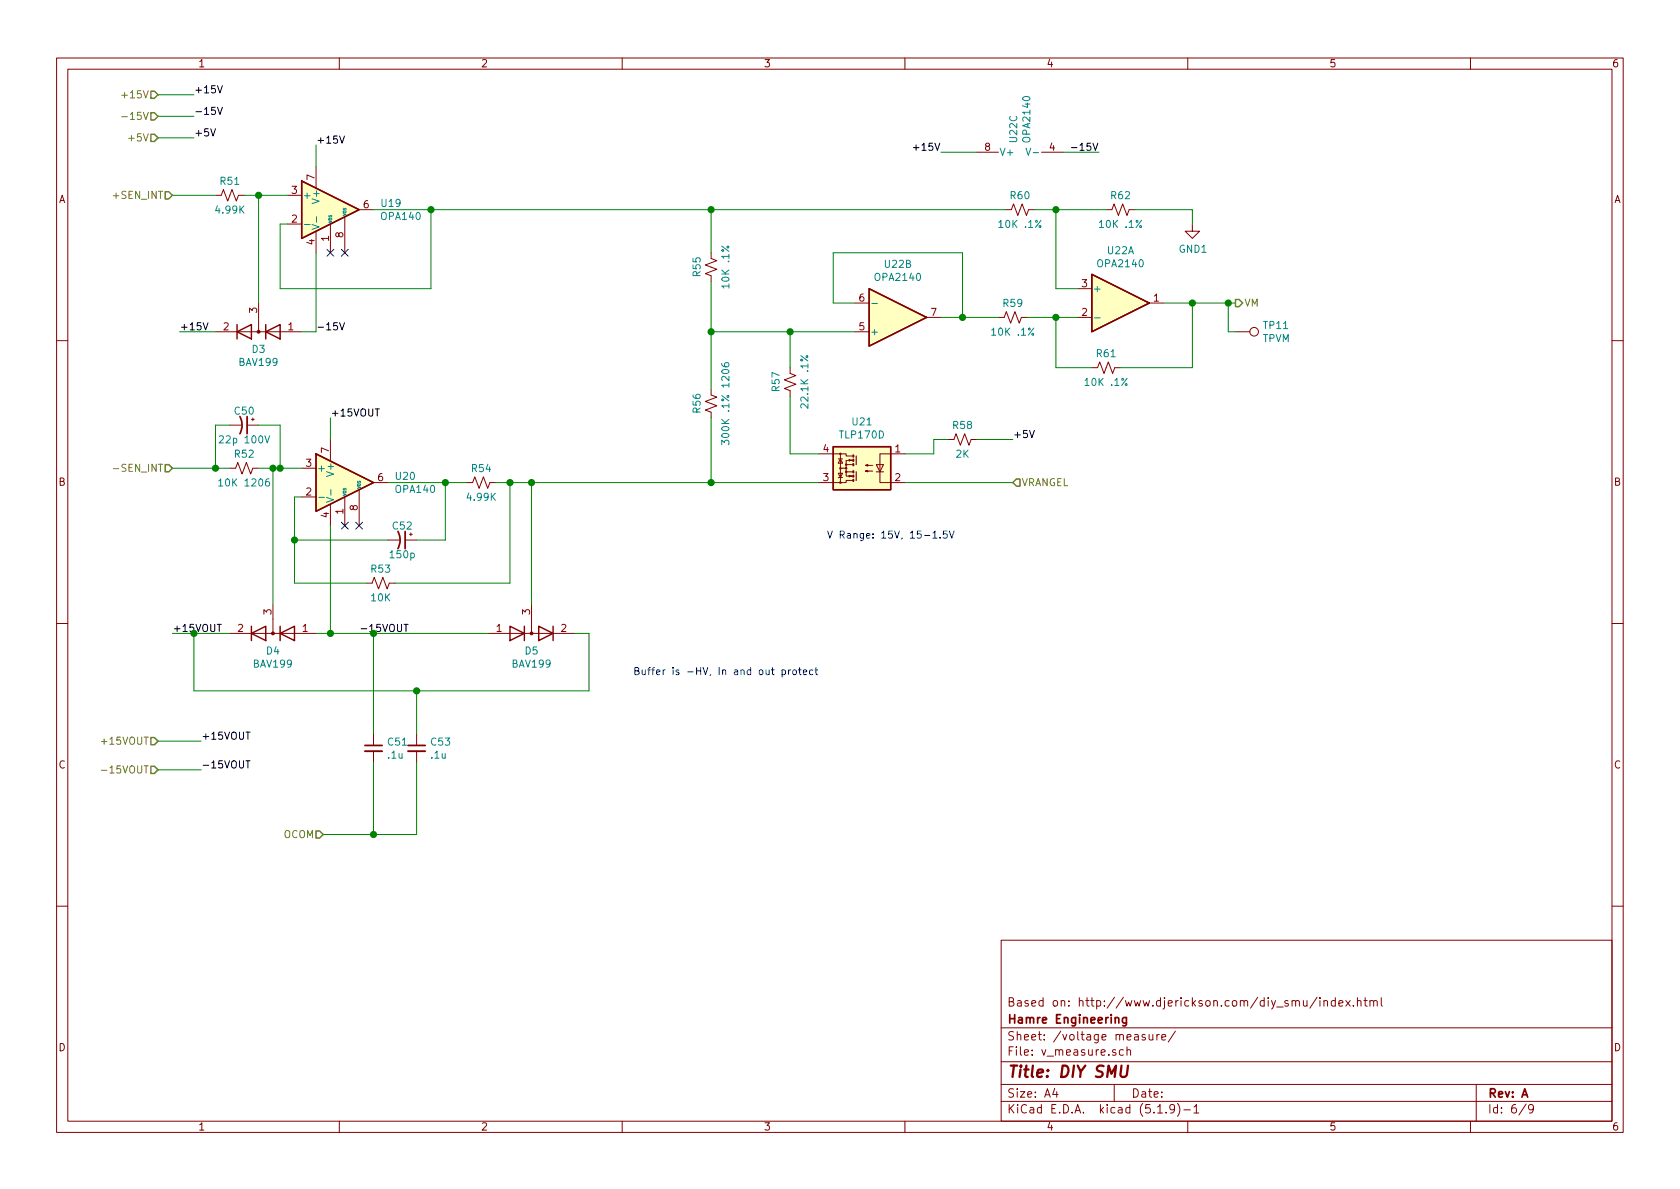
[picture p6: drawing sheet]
EESchema Schematic File Version 4
EELAYER 30 0
EELAYER END
$Descr A4 11693 8268
encoding utf-8
Sheet 6 9
Title "DIY SMU"
Date ""
Rev "A"
Comp "Hamre Engineering"
Comment1 "Based on: http://www.djerickson.com/diy_smu/index.html"
Comment2 ""
Comment3 ""
Comment4 ""
$EndDescr
Text HLabel 1200 1350 0    50   Input ~ 0
+SEN_INT
Text HLabel 1200 3250 0    50   Input ~ 0
-SEN_INT
$Comp
L Device:R_Small_US R51
U 1 1
P 1600 1350
F 0 "R51" V 1500 1350 50  0000 C CNN
F 1 "4.99K" V 1700 1350 50  0000 C CNN
F 2 "Resistors_SMD:R_0603" H 1600 1350 50  0001 C CNN
F 3 "~" H 1600 1350 50  0001 C CNN
F 4 "Yageo" H 1600 1350 50  0001 C CNN "Manufacturer"
F 5 "RC0603FR-074K99L" H 1600 1350 50  0001 C CNN "partnr"
	1    1600 1350
	0    1    1    0   
$EndComp
Wire Wire Line
	1200 1350 1500 1350
$Comp
L parts:BAV199 D3
U 1 1
P 1800 2300
F 0 "D3" H 1800 2425 50  0000 C CNN
F 1 "BAV199" H 1800 2516 50  0000 C CNN
F 2 "TO_SOT_Packages_SMD:SOT-23" H 1800 2300 50  0001 C CNN
F 3 "https://www.diodes.com/assets/Datasheets/ds30232.pdf" H 1800 2300 50  0001 C CNN
F 4 "Nexperia " H 1800 2300 50  0001 C CNN "Manufacturer"
F 5 "BAV199.215" H 1800 2300 50  0001 C CNN "partnr"
	1    1800 2300
	-1   0    0    1   
$EndComp
$Comp
L parts:OPA140 U19
U 1 1
P 2300 1450
F 0 "U19" H 2644 1496 50  0000 L CNN
F 1 "OPA140" H 2644 1405 50  0000 L CNN
F 2 "Housings_SOIC:SOIC-8_3.9x4.9mm_Pitch1.27mm" H 2350 1500 50  0001 C CNN
F 3 "https://www.ti.com/lit/ds/symlink/opa140.pdf?ts=1611999171015&ref_url=https%253A%252F%252Fwww.google.com%252F" H 2350 1600 50  0001 C CNN
F 4 "Texas Instruments" H 2300 1450 50  0001 C CNN "Manufacturer"
F 5 "OPA140" H 2300 1450 50  0001 C CNN "partnr"
	1    2300 1450
	1    0    0    -1  
$EndComp
Wire Wire Line
	1700 1350 1800 1350
NoConn ~ 2300 1750
NoConn ~ 2400 1750
Wire Wire Line
	2000 1550 1950 1550
Wire Wire Line
	3000 2000 3000 1450
Wire Wire Line
	3000 1450 2600 1450
Wire Wire Line
	1950 1550 1950 2000
Wire Wire Line
	1950 2000 3000 2000
Wire Wire Line
	1800 1350 1800 2100
Connection ~ 1800 1350
Wire Wire Line
	1800 1350 2000 1350
Wire Wire Line
	2200 1750 2200 2300
Wire Wire Line
	2200 2300 2100 2300
Text Label 2200 2300 0    50   ~ 0
-15V
Wire Wire Line
	1500 2300 1250 2300
Text Label 1250 2300 0    50   ~ 0
+15V
Wire Wire Line
	2200 1150 2200 1000
Text Label 2200 1000 0    50   ~ 0
+15V
Text HLabel 1100 650  0    50   Input ~ 0
+15V
Wire Wire Line
	1100 650  1350 650 
Text Label 1350 650  0    50   ~ 0
+15V
Text HLabel 1100 800  0    50   Input ~ 0
-15V
Wire Wire Line
	1100 800  1350 800 
Text Label 1350 800  0    50   ~ 0
-15V
$Comp
L Device:R_Small_US R55
U 1 1
P 4950 1850
F 0 "R55" V 4850 1850 50  0000 C CNN
F 1 "10K .1%" V 5050 1850 50  0000 C CNN
F 2 "Resistors_SMD:R_0603" H 4950 1850 50  0001 C CNN
F 3 "~" H 4950 1850 50  0001 C CNN
F 4 "Yageo" H 4950 1850 50  0001 C CNN "Manufacturer"
F 5 "RT0603BRD1010KL" H 4950 1850 50  0001 C CNN "partnr"
	1    4950 1850
	1    0    0    -1  
$EndComp
Wire Wire Line
	3000 1450 4950 1450
Wire Wire Line
	4950 1450 4950 1750
Connection ~ 3000 1450
$Comp
L Device:R_Small_US R60
U 1 1
P 7100 1450
F 0 "R60" V 7000 1450 50  0000 C CNN
F 1 "10K .1%" V 7200 1450 50  0000 C CNN
F 2 "Resistors_SMD:R_0603" H 7100 1450 50  0001 C CNN
F 3 "~" H 7100 1450 50  0001 C CNN
F 4 "Yageo" H 7100 1450 50  0001 C CNN "Manufacturer"
F 5 "RT0603BRD1010KL" H 7100 1450 50  0001 C CNN "partnr"
	1    7100 1450
	0    1    1    0   
$EndComp
Wire Wire Line
	4950 1450 7000 1450
Connection ~ 4950 1450
$Comp
L Device:R_Small_US R52
U 1 1
P 1700 3250
F 0 "R52" V 1600 3250 50  0000 C CNN
F 1 "10K 1206" V 1800 3250 50  0000 C CNN
F 2 "Resistors_SMD:R_1206" H 1700 3250 50  0001 C CNN
F 3 "~" H 1700 3250 50  0001 C CNN
F 4 "Yageo" H 1700 3250 50  0001 C CNN "Manufacturer"
F 5 "AC1206FR-0710KL" H 1700 3250 50  0001 C CNN "partnr"
	1    1700 3250
	0    1    1    0   
$EndComp
$Comp
L parts:BAV199 D4
U 1 1
P 1900 4400
F 0 "D4" H 1900 4525 50  0000 C CNN
F 1 "BAV199" H 1900 4616 50  0000 C CNN
F 2 "TO_SOT_Packages_SMD:SOT-23" H 1900 4400 50  0001 C CNN
F 3 "https://www.diodes.com/assets/Datasheets/ds30232.pdf" H 1900 4400 50  0001 C CNN
F 4 "Nexperia " H 1900 4400 50  0001 C CNN "Manufacturer"
F 5 "BAV199.215" H 1900 4400 50  0001 C CNN "partnr"
	1    1900 4400
	-1   0    0    1   
$EndComp
$Comp
L parts:OPA140 U20
U 1 1
P 2400 3350
F 0 "U20" H 2744 3396 50  0000 L CNN
F 1 "OPA140" H 2744 3305 50  0000 L CNN
F 2 "Housings_SOIC:SOIC-8_3.9x4.9mm_Pitch1.27mm" H 2450 3400 50  0001 C CNN
F 3 "https://www.ti.com/lit/ds/symlink/opa140.pdf?ts=1611999171015&ref_url=https%253A%252F%252Fwww.google.com%252F" H 2450 3500 50  0001 C CNN
F 4 "Texas Instruments" H 2400 3350 50  0001 C CNN "Manufacturer"
F 5 "OPA140" H 2400 3350 50  0001 C CNN "partnr"
	1    2400 3350
	1    0    0    -1  
$EndComp
Wire Wire Line
	1800 3250 1900 3250
NoConn ~ 2400 3650
NoConn ~ 2500 3650
Wire Wire Line
	2100 3450 2050 3450
Wire Wire Line
	3100 3350 2700 3350
Wire Wire Line
	2050 3450 2050 3750
Wire Wire Line
	1900 3250 1900 4200
Connection ~ 1900 3250
Wire Wire Line
	1900 3250 1950 3250
Wire Wire Line
	2300 3650 2300 4400
Wire Wire Line
	2300 4400 2200 4400
Wire Wire Line
	1600 4400 1350 4400
Wire Wire Line
	2300 3050 2300 2900
Wire Wire Line
	3100 3350 3250 3350
Connection ~ 3100 3350
$Comp
L Device:CP1_Small C50
U 1 1
P 1700 2950
F 0 "C50" V 1600 2950 50  0000 C CNN
F 1 "22p 100V" V 1800 2950 50  0000 C CNN
F 2 "Capacitors_SMD:C_0603" H 1700 2950 50  0001 C CNN
F 3 "~" H 1700 2950 50  0001 C CNN
F 4 " 	KEMET " H 1700 2950 50  0001 C CNN "Manufacturer"
F 5 "C0603C220J1GACTU" H 1700 2950 50  0001 C CNN "partnr"
	1    1700 2950
	0    1    1    0   
$EndComp
Wire Wire Line
	1600 2950 1500 2950
Wire Wire Line
	1500 2950 1500 3250
Connection ~ 1500 3250
Wire Wire Line
	1500 3250 1600 3250
Wire Wire Line
	1200 3250 1500 3250
Wire Wire Line
	1800 2950 1950 2950
Wire Wire Line
	1950 2950 1950 3250
Connection ~ 1950 3250
Wire Wire Line
	1950 3250 2100 3250
$Comp
L Device:R_Small_US R54
U 1 1
P 3350 3350
F 0 "R54" V 3250 3350 50  0000 C CNN
F 1 "4.99K" V 3450 3350 50  0000 C CNN
F 2 "Resistors_SMD:R_0603" H 3350 3350 50  0001 C CNN
F 3 "~" H 3350 3350 50  0001 C CNN
F 4 "Yageo" H 3350 3350 50  0001 C CNN "Manufacturer"
F 5 "RC0603FR-074K99L" H 3350 3350 50  0001 C CNN "partnr"
	1    3350 3350
	0    1    1    0   
$EndComp
$Comp
L Device:R_Small_US R53
U 1 1
P 2650 4050
F 0 "R53" V 2550 4050 50  0000 C CNN
F 1 "10K" V 2750 4050 50  0000 C CNN
F 2 "Resistors_SMD:R_0603" H 2650 4050 50  0001 C CNN
F 3 "~" H 2650 4050 50  0001 C CNN
F 4 "Yageo" H 2650 4050 50  0001 C CNN "Manufacturer"
F 5 "RT0603FRE0710KL" H 2650 4050 50  0001 C CNN "partnr"
	1    2650 4050
	0    1    1    0   
$EndComp
Wire Wire Line
	2050 4050 2550 4050
$Comp
L Device:CP1_Small C52
U 1 1
P 2800 3750
F 0 "C52" V 2700 3750 50  0000 C CNN
F 1 "150p" V 2900 3750 50  0000 C CNN
F 2 "Capacitors_SMD:C_0603" H 2800 3750 50  0001 C CNN
F 3 "~" H 2800 3750 50  0001 C CNN
F 4 "Samsung Electro-Mechanics" H 2800 3750 50  0001 C CNN "Manufacturer"
F 5 "CL10C151JB8NFNC" H 2800 3750 50  0001 C CNN "partnr"
	1    2800 3750
	0    1    1    0   
$EndComp
Wire Wire Line
	2700 3750 2050 3750
Connection ~ 2050 3750
Wire Wire Line
	2050 3750 2050 4050
Wire Wire Line
	2900 3750 3100 3750
Wire Wire Line
	3100 3750 3100 3350
Wire Wire Line
	2750 4050 3550 4050
Wire Wire Line
	3550 3350 3450 3350
Wire Wire Line
	3550 3350 3550 4050
Connection ~ 3550 3350
$Comp
L parts:BAV199 D5
U 1 1
P 3700 4400
F 0 "D5" H 3700 4525 50  0000 C CNN
F 1 "BAV199" H 3700 4616 50  0000 C CNN
F 2 "TO_SOT_Packages_SMD:SOT-23" H 3700 4400 50  0001 C CNN
F 3 "https://www.diodes.com/assets/Datasheets/ds30232.pdf" H 3700 4400 50  0001 C CNN
F 4 "Nexperia " H 3700 4400 50  0001 C CNN "Manufacturer"
F 5 "BAV199.215" H 3700 4400 50  0001 C CNN "partnr"
	1    3700 4400
	1    0    0    1   
$EndComp
Wire Wire Line
	2300 4400 2600 4400
Connection ~ 2300 4400
Wire Wire Line
	3700 4200 3700 3350
Wire Wire Line
	3550 3350 3700 3350
Connection ~ 3700 3350
Wire Wire Line
	4000 4400 4100 4400
Wire Wire Line
	4100 4400 4100 4800
Wire Wire Line
	4100 4800 2900 4800
Wire Wire Line
	1350 4800 1350 4400
Wire Wire Line
	1350 4400 1200 4400
Connection ~ 1350 4400
Text Label 2300 2900 0    50   ~ 0
+15VOUT
Text Label 1200 4400 0    50   ~ 0
+15VOUT
Text Label 2500 4400 0    50   ~ 0
-15VOUT
Text HLabel 1100 5150 0    50   Input ~ 0
+15VOUT
Text HLabel 1100 5350 0    50   Input ~ 0
-15VOUT
Wire Wire Line
	1100 5150 1400 5150
Wire Wire Line
	1100 5350 1400 5350
Text Label 1400 5150 0    50   ~ 0
+15VOUT
Text Label 1400 5350 0    50   ~ 0
-15VOUT
$Comp
L Device:R_Small_US R56
U 1 1
P 4950 2800
F 0 "R56" V 4850 2800 50  0000 C CNN
F 1 "300K .1% 1206" V 5050 2800 50  0000 C CNN
F 2 "Resistors_SMD:R_1206" H 4950 2800 50  0001 C CNN
F 3 "~" H 4950 2800 50  0001 C CNN
F 4 "Susumu" H 4950 2800 50  0001 C CNN "Manufacturer"
F 5 "RG3216P-3003-B-T1" H 4950 2800 50  0001 C CNN "partnr"
	1    4950 2800
	1    0    0    -1  
$EndComp
Wire Wire Line
	4950 2700 4950 2300
Wire Wire Line
	4950 2900 4950 3350
Wire Wire Line
	3700 3350 4950 3350
$Comp
L parts:TLP170D U21
U 1 1
P 6000 3250
F 0 "U21" H 6000 3575 50  0000 C CNN
F 1 "TLP170D" H 6000 3484 50  0000 C CNN
F 2 "DYI SMU:TLP170DF" H 6000 2950 50  0001 C CIN
F 3 "file:///C:/Users/sverre/AppData/Local/Temp/TLP170D_datasheet_en_20190617.pdf" H 6000 3250 50  0001 L CNN
F 4 "Toshiba Semiconductor and Storage" H 6000 3250 50  0001 C CNN "Manufacturer"
F 5 "TLP170D(F)" H 6000 3250 50  0001 C CNN "partnr"
	1    6000 3250
	-1   0    0    -1  
$EndComp
Wire Wire Line
	4950 3350 5700 3350
Connection ~ 4950 3350
Wire Wire Line
	5700 3150 5500 3150
Wire Wire Line
	5500 3150 5500 2750
$Comp
L Device:R_Small_US R57
U 1 1
P 5500 2650
F 0 "R57" V 5400 2650 50  0000 C CNN
F 1 "22.1K .1%" V 5600 2650 50  0000 C CNN
F 2 "Resistors_SMD:R_0603" H 5500 2650 50  0001 C CNN
F 3 "~" H 5500 2650 50  0001 C CNN
F 4 "Yageo" H 5500 2650 50  0001 C CNN "Manufacturer"
F 5 "RT0603BRD0722K1L" H 5500 2650 50  0001 C CNN "partnr"
	1    5500 2650
	1    0    0    -1  
$EndComp
Wire Wire Line
	5500 2550 5500 2300
Wire Wire Line
	5500 2300 4950 2300
Connection ~ 4950 2300
Wire Wire Line
	4950 2300 4950 1950
$Comp
L Device:R_Small_US R58
U 1 1
P 6700 3050
F 0 "R58" V 6600 3050 50  0000 C CNN
F 1 "2K" V 6800 3050 50  0000 C CNN
F 2 "Resistors_SMD:R_0603" H 6700 3050 50  0001 C CNN
F 3 "~" H 6700 3050 50  0001 C CNN
F 4 "Yageo" H 6700 3050 50  0001 C CNN "Manufacturer"
F 5 "RC0603FR-072KL" H 6700 3050 50  0001 C CNN "partnr"
	1    6700 3050
	0    1    1    0   
$EndComp
Wire Wire Line
	6300 3150 6500 3150
Wire Wire Line
	6500 3150 6500 3050
Wire Wire Line
	6500 3050 6600 3050
Wire Wire Line
	6800 3050 7050 3050
Text Label 7050 3050 0    50   ~ 0
+5V
Text HLabel 1100 950  0    50   Input ~ 0
+5V
Wire Wire Line
	1100 950  1350 950 
Text Label 1350 950  0    50   ~ 0
+5V
Wire Wire Line
	6300 3350 7050 3350
Text HLabel 7050 3350 2    50   Input ~ 0
VRANGEL
$Comp
L parts:OPA2140 U22
U 1 1
P 7800 2100
F 0 "U22" H 7800 2467 50  0000 C CNN
F 1 "OPA2140" H 7800 2376 50  0000 C CNN
F 2 "Housings_SOIC:SOIC-8_3.9x4.9mm_Pitch1.27mm" H 7900 2100 50  0001 C CNN
F 3 "https://www.ti.com/lit/ds/symlink/opa2140.pdf?ts=1610525555939&ref_url=https%253A%252F%252Fwww.ti.com%252Fproduct%252FOPA2140%253Futm_source%253Dgoogle%2526utm_medium%253Dcpc%2526utm_campaign%253Dasc-null-null-GPN_EN-cpc-pf-google-eu%2526utm_content%253DOPA2140%2526ds_k%253DOPA2140%2526DCM%253Dyes%2526gclid%253DCj0KCQiA0fr_BRDaARIsAABw4EsczQIGglrlP4RtTtvdv_Op0rl7xJRVwg4wbD1Vjl4OiDdD2lPapdwaApQFEALw_wcB%2526gclsrc%253Daw.ds" H 8050 2250 50  0001 C CNN
F 4 "Texas Instruments" H 7800 2100 50  0001 C CNN "Manufacturer"
F 5 "OPA2140" H 7800 2100 50  0001 C CNN "partnr"
	1    7800 2100
	1    0    0    -1  
$EndComp
$Comp
L parts:OPA2140 U22
U 2 1
P 6250 2200
F 0 "U22" H 6250 1833 50  0000 C CNN
F 1 "OPA2140" H 6250 1924 50  0000 C CNN
F 2 "Housings_SOIC:SOIC-8_3.9x4.9mm_Pitch1.27mm" H 6350 2200 50  0001 C CNN
F 3 "https://www.ti.com/lit/ds/symlink/opa2140.pdf?ts=1610525555939&ref_url=https%253A%252F%252Fwww.ti.com%252Fproduct%252FOPA2140%253Futm_source%253Dgoogle%2526utm_medium%253Dcpc%2526utm_campaign%253Dasc-null-null-GPN_EN-cpc-pf-google-eu%2526utm_content%253DOPA2140%2526ds_k%253DOPA2140%2526DCM%253Dyes%2526gclid%253DCj0KCQiA0fr_BRDaARIsAABw4EsczQIGglrlP4RtTtvdv_Op0rl7xJRVwg4wbD1Vjl4OiDdD2lPapdwaApQFEALw_wcB%2526gclsrc%253Daw.ds" H 6500 2350 50  0001 C CNN
F 4 "Texas Instruments" H 6250 2200 50  0001 C CNN "Manufacturer"
F 5 "OPA2140" H 6250 2200 50  0001 C CNN "partnr"
	2    6250 2200
	1    0    0    1   
$EndComp
$Comp
L parts:OPA2140 U22
U 3 1
P 7100 1050
F 0 "U22" H 7158 1096 50  0000 L CNN
F 1 "OPA2140" H 7158 1005 50  0000 L CNN
F 2 "Housings_SOIC:SOIC-8_3.9x4.9mm_Pitch1.27mm" H 7200 1050 50  0001 C CNN
F 3 "https://www.ti.com/lit/ds/symlink/opa2140.pdf?ts=1610525555939&ref_url=https%253A%252F%252Fwww.ti.com%252Fproduct%252FOPA2140%253Futm_source%253Dgoogle%2526utm_medium%253Dcpc%2526utm_campaign%253Dasc-null-null-GPN_EN-cpc-pf-google-eu%2526utm_content%253DOPA2140%2526ds_k%253DOPA2140%2526DCM%253Dyes%2526gclid%253DCj0KCQiA0fr_BRDaARIsAABw4EsczQIGglrlP4RtTtvdv_Op0rl7xJRVwg4wbD1Vjl4OiDdD2lPapdwaApQFEALw_wcB%2526gclsrc%253Daw.ds" H 7350 1200 50  0001 C CNN
F 4 "Texas Instruments" H 7100 1050 50  0001 C CNN "Manufacturer"
F 5 "OPA2140" H 7100 1050 50  0001 C CNN "partnr"
	3    7100 1050
	0    -1   -1   0   
$EndComp
Wire Wire Line
	5500 2300 5950 2300
Connection ~ 5500 2300
Wire Wire Line
	5950 2100 5800 2100
Wire Wire Line
	5800 2100 5800 1750
Wire Wire Line
	5800 1750 6700 1750
Wire Wire Line
	6700 1750 6700 2200
Wire Wire Line
	6700 2200 6550 2200
$Comp
L Device:R_Small_US R59
U 1 1
P 7050 2200
F 0 "R59" V 6950 2200 50  0000 C CNN
F 1 "10K .1%" V 7150 2200 50  0000 C CNN
F 2 "Resistors_SMD:R_0603" H 7050 2200 50  0001 C CNN
F 3 "~" H 7050 2200 50  0001 C CNN
F 4 "Yageo" H 7050 2200 50  0001 C CNN "Manufacturer"
F 5 "RT0603BRD1010KL" H 7050 2200 50  0001 C CNN "partnr"
	1    7050 2200
	0    1    1    0   
$EndComp
Wire Wire Line
	6950 2200 6700 2200
Connection ~ 6700 2200
Wire Wire Line
	7150 2200 7350 2200
$Comp
L Device:R_Small_US R61
U 1 1
P 7700 2550
F 0 "R61" V 7600 2550 50  0000 C CNN
F 1 "10K .1%" V 7800 2550 50  0000 C CNN
F 2 "Resistors_SMD:R_0603" H 7700 2550 50  0001 C CNN
F 3 "~" H 7700 2550 50  0001 C CNN
F 4 "Yageo" H 7700 2550 50  0001 C CNN "Manufacturer"
F 5 "RT0603BRD1010KL" H 7700 2550 50  0001 C CNN "partnr"
	1    7700 2550
	0    1    1    0   
$EndComp
Wire Wire Line
	7350 2200 7350 2550
Wire Wire Line
	7350 2550 7600 2550
Connection ~ 7350 2200
Wire Wire Line
	7350 2200 7500 2200
Wire Wire Line
	7800 2550 8300 2550
Wire Wire Line
	8300 2550 8300 2100
Wire Wire Line
	8300 2100 8100 2100
Wire Wire Line
	8300 2100 8550 2100
Connection ~ 8300 2100
Wire Wire Line
	7200 1450 7350 1450
Wire Wire Line
	7350 1450 7350 2000
Wire Wire Line
	7350 2000 7500 2000
$Comp
L Device:R_Small_US R62
U 1 1
P 7800 1450
F 0 "R62" V 7700 1450 50  0000 C CNN
F 1 "10K .1%" V 7900 1450 50  0000 C CNN
F 2 "Resistors_SMD:R_0603" H 7800 1450 50  0001 C CNN
F 3 "~" H 7800 1450 50  0001 C CNN
F 4 "Yageo" H 7800 1450 50  0001 C CNN "Manufacturer"
F 5 "RT0603BRD1010KL" H 7800 1450 50  0001 C CNN "partnr"
	1    7800 1450
	0    1    1    0   
$EndComp
Wire Wire Line
	7350 1450 7700 1450
Connection ~ 7350 1450
Wire Wire Line
	7900 1450 8300 1450
Wire Wire Line
	8300 1450 8300 1550
$Comp
L power:GND1 #PWR?
U 1 1
P 8300 1550
AR Path="/605D6625/60D00C01" Ref="#PWR?"  Part="1" 
AR Path="/60990492/60D00C01" Ref="#PWR?"  Part="1" 
AR Path="/60C8A7E7/60D00C01" Ref="#PWR021"  Part="1" 
F 0 "#PWR021" H 8300 1300 50  0001 C CNN
F 1 "GND1" H 8305 1377 50  0000 C CNN
F 2 "" H 8300 1550 50  0001 C CNN
F 3 "" H 8300 1550 50  0001 C CNN
	1    8300 1550
	1    0    0    -1  
$EndComp
$Comp
L Connector:TestPoint TP?
U 1 1
P 8600 2300
AR Path="/60D05E8C" Ref="TP?"  Part="1" 
AR Path="/608790AA/60D05E8C" Ref="TP?"  Part="1" 
AR Path="/60990492/60D05E8C" Ref="TP?"  Part="1" 
AR Path="/60C8A7E7/60D05E8C" Ref="TP11"  Part="1" 
F 0 "TP11" V 8554 2488 50  0000 L CNN
F 1 "TPVM" V 8645 2488 50  0000 L CNN
F 2 "Measurement_Points:Measurement_Point_Round-SMD-Pad_Small" H 8800 2300 50  0001 C CNN
F 3 "~" H 8800 2300 50  0001 C CNN
	1    8600 2300
	0    1    1    0   
$EndComp
Text HLabel 8600 2100 2    50   Output ~ 0
VM
Wire Wire Line
	8550 2100 8550 2300
Wire Wire Line
	8550 2300 8600 2300
Connection ~ 8550 2100
Wire Wire Line
	8550 2100 8600 2100
Wire Wire Line
	6800 1050 6550 1050
Wire Wire Line
	7400 1050 7650 1050
Text Label 6550 1050 2    50   ~ 0
+15V
Text Label 7650 1050 2    50   ~ 0
-15V
Text Notes 6650 3750 2    50   ~ 0
V Range: 15V, 15-1.5V
Text Notes 5700 4700 2    50   ~ 0
Buffer is -HV, In and out protect\n
$Comp
L Device:C_Small C51
U 1 1
P 2600 5200
F 0 "C51" H 2692 5246 50  0000 L CNN
F 1 ".1u" H 2692 5155 50  0000 L CNN
F 2 "Capacitors_SMD:C_0603" H 2600 5200 50  0001 C CNN
F 3 "~" H 2600 5200 50  0001 C CNN
F 4 "Samsung Electro-Mechanics" H 2600 5200 50  0001 C CNN "Manufacturer"
F 5 "CL10B104KB8NNNL" H 2600 5200 50  0001 C CNN "partnr"
	1    2600 5200
	1    0    0    -1  
$EndComp
$Comp
L Device:C_Small C53
U 1 1
P 2900 5200
F 0 "C53" H 2992 5246 50  0000 L CNN
F 1 ".1u" H 2992 5155 50  0000 L CNN
F 2 "Capacitors_SMD:C_0603" H 2900 5200 50  0001 C CNN
F 3 "~" H 2900 5200 50  0001 C CNN
F 4 "Samsung Electro-Mechanics" H 2900 5200 50  0001 C CNN "Manufacturer"
F 5 "CL10B104KB8NNNL" H 2900 5200 50  0001 C CNN "partnr"
	1    2900 5200
	1    0    0    -1  
$EndComp
Wire Wire Line
	2600 5100 2600 4400
Connection ~ 2600 4400
Wire Wire Line
	2600 4400 3400 4400
Wire Wire Line
	2900 5100 2900 4800
Connection ~ 2900 4800
Wire Wire Line
	2900 4800 1350 4800
Wire Wire Line
	2600 5300 2600 5800
Wire Wire Line
	2600 5800 2250 5800
Wire Wire Line
	2900 5300 2900 5800
Wire Wire Line
	2900 5800 2600 5800
Connection ~ 2600 5800
Text HLabel 2250 5800 0    50   Input ~ 0
OCOM
$EndSCHEMATC
